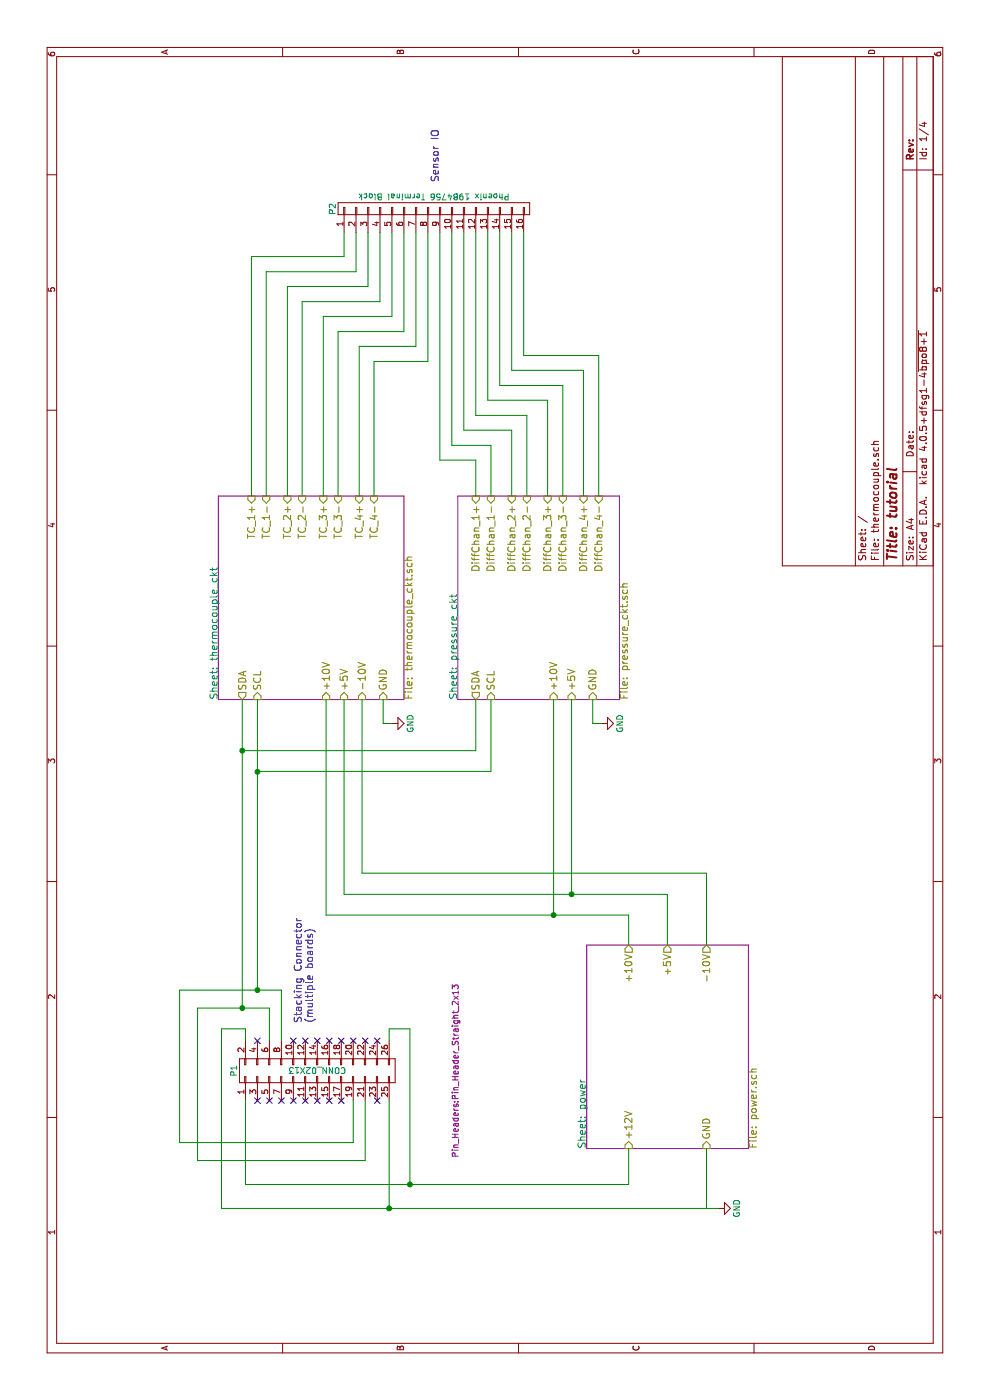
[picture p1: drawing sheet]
EESchema Schematic File Version 2
LIBS:power
LIBS:device
LIBS:transistors
LIBS:conn
LIBS:linear
LIBS:regul
LIBS:74xx
LIBS:cmos4000
LIBS:adc-dac
LIBS:memory
LIBS:xilinx
LIBS:microcontrollers
LIBS:dsp
LIBS:microchip
LIBS:analog_switches
LIBS:motorola
LIBS:texas
LIBS:intel
LIBS:audio
LIBS:interface
LIBS:digital-audio
LIBS:philips
LIBS:display
LIBS:cypress
LIBS:siliconi
LIBS:opto
LIBS:atmel
LIBS:contrib
LIBS:valves
LIBS:LTC1144IS8
LIBS:OPA1632
LIBS:LT3042MPDDTRPBF
LIBS:LT1115CN8PBF
LIBS:opa1612
LIBS:ak4454
LIBS:PCAL6408AHKX
LIBS:fdsp_connector
LIBS:2-way-jumper
LIBS:ak4490
LIBS:ne5534
LIBS:r_zigzag
LIBS:LT3470ITS8TRMPBF
LIBS:c-split
LIBS:xilinx6s
LIBS:FT901Q
LIBS:LTC3260MPMSEPBF
LIBS:MCP3424T-E_ST
LIBS:AD8494ARMZ
LIBS:ADA4062-2ARZ
LIBS:dk_Addressable-Specialty
LIBS:dk_Alarms-Buzzers-and-Sirens
LIBS:dk_Automotive-Relays
LIBS:dk_Balun
LIBS:dk_Barrel-Audio-Connectors
LIBS:dk_Battery-Holders-Clips-Contacts
LIBS:dk_Clock-Timing-Clock-Generators-PLLs-Frequency-Synthesizers
LIBS:dk_Clock-Timing-Programmable-Timers-and-Oscillators
LIBS:dk_Clock-Timing-Real-Time-Clocks
LIBS:dk_Coaxial-Connectors-RF
LIBS:dk_Current-Transducers
LIBS:dk_Data-Acquisition-ADCs-DACs-Special-Purpose
LIBS:dk_Data-Acquisition-Analog-to-Digital-Converters-ADC
LIBS:dk_Data-Acquisition-Digital-Potentiometers
LIBS:dk_Data-Acquisition-Digital-to-Analog-Converters-DAC
LIBS:dk_Data-Acquisition-Touch-Screen-Controllers
LIBS:dk_DC-DC-Converters
LIBS:dk_Digital-Isolators
LIBS:dk_Diodes-Bridge-Rectifiers
LIBS:dk_Diodes-Rectifiers-Arrays
LIBS:dk_Diodes-Rectifiers-Single
LIBS:dk_Diodes-Zener-Single
LIBS:dk_Display-Modules-LCD-OLED-Graphic
LIBS:dk_Display-Modules-LED-Character-and-Numeric
LIBS:dk_D-Sub-Connectors
LIBS:dk_Embedded-Microcontrollers
LIBS:dk_Encoders
LIBS:dk_Evaluation-Boards-Sensors
LIBS:dk_Ferrite-Beads-and-Chips
LIBS:dk_Fixed-Inductors
LIBS:dk_Fuses
LIBS:dk_Gas-Sensors
LIBS:dk_Humidity-Moisture-Sensors
LIBS:dk_Image-Sensors-Camera
LIBS:dk_Infrared-UV-Visible-Emitters
LIBS:dk_Inrush-Current-Limiters-ICL
LIBS:dk_Interface-Analog-Switches-Multiplexers-Demultiplexers
LIBS:dk_Interface-Analog-Switches-Special-Purpose
LIBS:dk_Interface-Controllers
LIBS:dk_Interface-Drivers-Receivers-Transceivers
LIBS:dk_Interface-I-O-Expanders
LIBS:dk_Interface-Modules
LIBS:dk_Interface-Sensor-and-Detector-Interfaces
LIBS:dk_Interface-Sensor-Capacitive-Touch
LIBS:dk_Interface-Specialized
LIBS:dk_LED-Indication-Discrete
LIBS:dk_LEDs-Circuit-Board-Indicators-Arrays-Light-Bars-Bar-Graphs
LIBS:dk_Linear-Amplifiers-Audio
LIBS:dk_Linear-Amplifiers-Instrumentation-OP-Amps-Buffer-Amps
LIBS:dk_Linear-Comparators
LIBS:dk_Logic-Buffers-Drivers-Receivers-Transceivers
LIBS:dk_Logic-Flip-Flops
LIBS:dk_Logic-Gates-and-Inverters
LIBS:dk_Logic-Multivibrators
LIBS:dk_Logic-Shift-Registers
LIBS:dk_Logic-Signal-Switches-Multiplexers-Decoders
LIBS:dk_Logic-Translators-Level-Shifters
LIBS:dk_Magnetic-Sensors-Compass-Magnetic-Field-Modules
LIBS:dk_Magnetic-Sensors-Linear-Compass-ICs
LIBS:dk_Magnetic-Sensors-Switches-Solid-State
LIBS:dk_Memory
LIBS:dk_Memory-Connectors-PC-Card-Sockets
LIBS:dk_Microphones
LIBS:dk_Modular-Connectors-Jacks
LIBS:dk_Modular-Connectors-Jacks-With-Magnetics
LIBS:dk_Motion-Sensors-Accelerometers
LIBS:dk_Motion-Sensors-IMUs-Inertial-Measurement-Units
LIBS:dk_Motion-Sensors-Tilt-Switches
LIBS:dk_Navigation-Switches-Joystick
LIBS:dk_Optical-Sensors-Ambient-Light-IR-UV-Sensors
LIBS:dk_Optical-Sensors-Photo-Detectors-Remote-Receiver
LIBS:dk_Optical-Sensors-Photodiodes
LIBS:dk_Optical-Sensors-Phototransistors
LIBS:dk_Optical-Sensors-Reflective-Analog-Output
LIBS:dk_Optoisolators-Logic-Output
LIBS:dk_Optoisolators-Transistor-Photovoltaic-Output
LIBS:dk_Optoisolators-Triac-SCR-Output
LIBS:dk_Oscillators
LIBS:dk_PMIC-AC-DC-Converters-Offline-Switchers
LIBS:dk_PMIC-Battery-Chargers
LIBS:dk_PMIC-Battery-Management
LIBS:dk_PMIC-Current-Regulation-Management
LIBS:dk_PMIC-Full-Half-Bridge-Drivers
LIBS:dk_PMIC-Gate-Drivers
LIBS:dk_PMIC-LED-Drivers
LIBS:dk_PMIC-Motor-Drivers-Controllers
LIBS:dk_PMIC-OR-Controllers-Ideal-Diodes
LIBS:dk_PMIC-Power-Distribution-Switches-Load-Drivers
LIBS:dk_PMIC-Power-Management-Specialized
LIBS:dk_PMIC-RMS-to-DC-Converters
LIBS:dk_PMIC-Supervisors
LIBS:dk_PMIC-Thermal-Management
LIBS:dk_PMIC-V-F-and-F-V-Converters
LIBS:dk_PMIC-Voltage-Reference
LIBS:dk_PMIC-Voltage-Regulators-DC-DC-Switching-Controllers
LIBS:dk_PMIC-Voltage-Regulators-DC-DC-Switching-Regulators
LIBS:dk_PMIC-Voltage-Regulators-Linear
LIBS:dk_PMIC-Voltage-Regulators-Special-Purpose
LIBS:dk_Power-Relays-Over-2-Amps
LIBS:dk_Pressure-Sensors-Transducers
LIBS:dk_Programmable-Oscillators
LIBS:dk_Pushbutton-Switches
LIBS:dk_Rectangular-Connectors-Headers-Male-Pins
LIBS:dk_Reed-Relays
LIBS:dk_Resistor-Networks-Arrays
LIBS:dk_RF-Amplifiers
LIBS:dk_RF-Antennas
LIBS:dk_RF-Demodulators
LIBS:dk_RF-Detectors
LIBS:dk_RF-Evaluation-and-Development-Kits-Boards
LIBS:dk_RFID-RF-Access-Monitoring-ICs
LIBS:dk_RF-Receivers
LIBS:dk_RF-Switches
LIBS:dk_RF-Transceiver-ICs
LIBS:dk_RF-Transceiver-Modules
LIBS:dk_RF-Transmitters
LIBS:dk_Rotary-Potentiometers-Rheostats
LIBS:dk_Sensors-Transducers_Accessories
LIBS:dk_Signal-Relays-Up-to-2-Amps
LIBS:dk_Slide-Switches
LIBS:dk_Solid-State-Relays
LIBS:dk_Specialized-ICs
LIBS:dk_Specialized-Sensors
LIBS:dk_Surge-Suppression-ICs
LIBS:dk_Tactile-Switches
LIBS:dk_Temperature-Sensors-Analog-and-Digital-Output
LIBS:dk_Thermal-Cutoffs-Thermal-Fuses
LIBS:dk_Thyristors-DIACs-SIDACs
LIBS:dk_Thyristors-SCRs
LIBS:dk_Thyristors-TRIACs
LIBS:dk_Toggle-Switches
LIBS:dk_Transistors-Bipolar-BJT-Arrays
LIBS:dk_Transistors-Bipolar-BJT-RF
LIBS:dk_Transistors-Bipolar-BJT-Single
LIBS:dk_Transistors-Bipolar-BJT-Single-Pre-Biased
LIBS:dk_Transistors-FETs-MOSFETs-Arrays
LIBS:dk_Transistors-FETs-MOSFETs-RF
LIBS:dk_Transistors-FETs-MOSFETs-Single
LIBS:dk_Transistors-JFETs
LIBS:dk_Trimmer-Potentiometers
LIBS:dk_TVS-Diodes
LIBS:dk_TVS-Mixed-Technology
LIBS:dk_USB-DVI-HDMI-Connectors
LIBS:ADA4062-4ARUZ-RL
LIBS:thermocouple-cache
EELAYER 25 0
EELAYER END
$Descr A4 11693 8268
encoding utf-8
Sheet 1 4
Title "tutorial"
Date ""
Rev ""
Comp ""
Comment1 ""
Comment2 ""
Comment3 ""
Comment4 ""
$EndDescr
$Sheet
S 2100 4900 1700 1350
U 5B54EF84
F0 "power" 60
F1 "power.sch" 60
F2 "+12V" I L 2100 5250 60 
F3 "+10V" O R 3800 5250 60 
F4 "-10V" O R 3800 5900 60 
F5 "+5V" O R 3800 5575 60 
F6 "GND" I L 2100 5900 60 
$EndSheet
$Sheet
S 5850 1825 1700 1550
U 5B55146C
F0 "thermocouple_ckt" 60
F1 "thermocouple_ckt.sch" 60
F2 "+10V" I L 5850 2725 60 
F3 "-10V" I L 5850 3025 60 
F4 "TC_1-" I R 7550 2225 60 
F5 "TC_1+" I R 7550 2100 60 
F6 "+5V" I L 5850 2875 60 
F7 "SCL" I L 5850 2150 60 
F8 "SDA" O L 5850 2025 60 
F9 "TC_2-" I R 7550 2525 60 
F10 "TC_2+" I R 7550 2400 60 
F11 "TC_3-" I R 7550 2825 60 
F12 "TC_3+" I R 7550 2700 60 
F13 "TC_4-" I R 7550 3125 60 
F14 "TC_4+" I R 7550 3000 60 
F15 "GND" I L 5850 3200 60 
$EndSheet
$Sheet
S 5850 3825 1700 1350
U 5B5D0E4B
F0 "pressure_ckt" 60
F1 "pressure_ckt.sch" 60
F2 "+5V" I L 5850 4775 60 
F3 "SCL" I L 5850 4100 60 
F4 "SDA" O L 5850 3975 60 
F5 "DiffChan_1+" I R 7550 3975 60 
F6 "DiffChan_2+" I R 7550 4275 60 
F7 "DiffChan_3+" I R 7550 4575 60 
F8 "DiffChan_4+" I R 7550 4875 60 
F9 "DiffChan_1-" I R 7550 4100 60 
F10 "DiffChan_2-" I R 7550 4400 60 
F11 "DiffChan_3-" I R 7550 4700 60 
F12 "DiffChan_4-" I R 7550 5000 60 
F13 "GND" I L 5850 4950 60 
F14 "+10V" I L 5850 4625 60 
$EndSheet
$Comp
L CONN_02X13 P1
U 1 1
P 2750 2650
F 0 "P1" H 2750 3350 50  0000 C CNN
F 1 "CONN_02X13" V 2750 2650 50  0000 C CNN
F 2 "Pin_Headers:Pin_Header_Straight_2x13" H 2750 1500 50  0000 C CNN
F 3 "" H 2750 1500 50  0001 C CNN
F 4 "-" H 0   0   50  0001 C CNN "MFR"
F 5 "-" H 0   0   50  0001 C CNN "MPN"
F 6 "-" H 0   0   50  0001 C CNN "SPR"
F 7 "-" H 0   0   50  0001 C CNN "SPN"
F 8 "-" H 0   0   50  0001 C CNN "SPURL"
	1    2750 2650
	1    0    0    -1  
$EndComp
$Comp
L GND #PWR01
U 1 1
P 1600 6000
F 0 "#PWR01" H 1600 5750 50  0001 C CNN
F 1 "GND" H 1600 5850 50  0000 C CNN
F 2 "" H 1600 6000 50  0000 C CNN
F 3 "" H 1600 6000 50  0000 C CNN
	1    1600 6000
	1    0    0    -1  
$EndComp
$Comp
L GND #PWR02
U 1 1
P 5650 5025
F 0 "#PWR02" H 5650 4775 50  0001 C CNN
F 1 "GND" H 5650 4875 50  0000 C CNN
F 2 "" H 5650 5025 50  0000 C CNN
F 3 "" H 5650 5025 50  0000 C CNN
	1    5650 5025
	1    0    0    -1  
$EndComp
$Comp
L GND #PWR03
U 1 1
P 5650 3275
F 0 "#PWR03" H 5650 3025 50  0001 C CNN
F 1 "GND" H 5650 3125 50  0000 C CNN
F 2 "" H 5650 3275 50  0000 C CNN
F 3 "" H 5650 3275 50  0000 C CNN
	1    5650 3275
	1    0    0    -1  
$EndComp
$Comp
L CONN_01X16 P2
U 1 1
P 9950 3625
F 0 "P2" H 9950 4475 50  0000 C CNN
F 1 "Phoenix 1984756 Terminal Block" V 10050 3625 50  0000 C CNN
F 2 "snapEda:1984756_phoenix_16_pos_terminal_block" H 9950 3625 50  0001 C CNN
F 3 "" H 9950 3625 50  0001 C CNN
F 4 "Digikey" H 9950 3625 60  0001 C CNN "SPR"
F 5 "277-1733-ND" H 9950 3625 60  0001 C CNN "SPN"
F 6 "1984756" H 9950 3625 60  0001 C CNN "MPN"
F 7 "Phoenix" H 9950 3625 60  0001 C CNN "MFR"
F 8 "-" H 0   0   50  0001 C CNN "SPURL"
	1    9950 3625
	1    0    0    -1  
$EndComp
Text Notes 3150 2625 0    60   ~ 0
Stacking Connector\n(multiple boards)
Text Notes 10175 3675 0    60   ~ 0
Sensor IO\n
Wire Wire Line
	2500 2050 1800 2050
Wire Wire Line
	1800 2050 1800 5250
Wire Wire Line
	1800 5250 2100 5250
Wire Wire Line
	1600 5900 2100 5900
Wire Wire Line
	1600 1850 1600 6000
Wire Wire Line
	1600 3250 2500 3250
Wire Wire Line
	3000 3250 3100 3250
Wire Wire Line
	3100 3250 3100 3425
Wire Wire Line
	3100 3425 1800 3425
Wire Wire Line
	3000 2050 3100 2050
Wire Wire Line
	3100 2050 3100 1850
Wire Wire Line
	3100 1850 1600 1850
Wire Wire Line
	3275 2025 5850 2025
Wire Wire Line
	3275 1650 3275 2250
Wire Wire Line
	3275 2250 3000 2250
Wire Wire Line
	3425 2150 5850 2150
Wire Wire Line
	3425 1500 3425 2350
Wire Wire Line
	3425 2350 3000 2350
Wire Wire Line
	4050 5250 3800 5250
Wire Wire Line
	4050 2725 4050 5250
Wire Wire Line
	4050 2725 5850 2725
Wire Wire Line
	5850 2875 4225 2875
Wire Wire Line
	4225 2875 4225 5575
Wire Wire Line
	4225 5575 3800 5575
Wire Wire Line
	3800 5900 4400 5900
Wire Wire Line
	4400 5900 4400 3025
Wire Wire Line
	4400 3025 5850 3025
Wire Wire Line
	5850 4775 4225 4775
Wire Wire Line
	5850 4625 4050 4625
Wire Wire Line
	5250 2150 5250 4100
Wire Wire Line
	5250 4100 5850 4100
Wire Wire Line
	5850 3975 5425 3975
Wire Wire Line
	5425 3975 5425 2025
Wire Wire Line
	5650 5025 5650 4950
Wire Wire Line
	5650 4950 5850 4950
Wire Wire Line
	5650 3275 5650 3200
Wire Wire Line
	5650 3200 5850 3200
Wire Wire Line
	7550 2100 9550 2100
Wire Wire Line
	9550 2100 9550 2875
Wire Wire Line
	9550 2875 9750 2875
Wire Wire Line
	7550 2225 9425 2225
Wire Wire Line
	9425 2225 9425 2975
Wire Wire Line
	9425 2975 9750 2975
Wire Wire Line
	7550 2400 9300 2400
Wire Wire Line
	9300 2400 9300 3075
Wire Wire Line
	9300 3075 9750 3075
Wire Wire Line
	7550 2525 9175 2525
Wire Wire Line
	9175 2525 9175 3175
Wire Wire Line
	9175 3175 9750 3175
Wire Wire Line
	7550 2700 9050 2700
Wire Wire Line
	9050 2700 9050 3275
Wire Wire Line
	9050 3275 9750 3275
Wire Wire Line
	7550 2825 8925 2825
Wire Wire Line
	8925 2825 8925 3375
Wire Wire Line
	8925 3375 9750 3375
Wire Wire Line
	7550 3000 8800 3000
Wire Wire Line
	8800 3000 8800 3475
Wire Wire Line
	8800 3475 9750 3475
Wire Wire Line
	7550 3125 8675 3125
Wire Wire Line
	8675 3125 8675 3575
Wire Wire Line
	8675 3575 9750 3575
Wire Wire Line
	7550 3975 7850 3975
Wire Wire Line
	7850 3975 7850 3675
Wire Wire Line
	7850 3675 9750 3675
Wire Wire Line
	7550 4100 7975 4100
Wire Wire Line
	7975 4100 7975 3775
Wire Wire Line
	7975 3775 9750 3775
Wire Wire Line
	7550 4275 8100 4275
Wire Wire Line
	8100 4275 8100 3875
Wire Wire Line
	8100 3875 9750 3875
Wire Wire Line
	7550 4400 8225 4400
Wire Wire Line
	8225 4400 8225 3975
Wire Wire Line
	8225 3975 9750 3975
Wire Wire Line
	9750 4075 8350 4075
Wire Wire Line
	8350 4075 8350 4575
Wire Wire Line
	8350 4575 7550 4575
Wire Wire Line
	9750 4175 8475 4175
Wire Wire Line
	8475 4175 8475 4700
Wire Wire Line
	8475 4700 7550 4700
Wire Wire Line
	9750 4275 8600 4275
Wire Wire Line
	8600 4275 8600 4875
Wire Wire Line
	8600 4875 7550 4875
Wire Wire Line
	9750 4375 8725 4375
Wire Wire Line
	8725 4375 8725 5000
Wire Wire Line
	8725 5000 7550 5000
Wire Wire Line
	3275 1650 2000 1650
Wire Wire Line
	2000 1650 2000 3050
Wire Wire Line
	2000 3050 2500 3050
Wire Wire Line
	3425 1500 2150 1500
Wire Wire Line
	2150 1500 2150 2950
Wire Wire Line
	2150 2950 2500 2950
Connection ~ 1800 3425
Connection ~ 1600 3250
Connection ~ 4225 4775
Connection ~ 4050 4625
Connection ~ 5250 2150
Connection ~ 5425 2025
Connection ~ 3275 2025
Connection ~ 3425 2150
NoConn ~ 3000 2450
NoConn ~ 3000 2550
NoConn ~ 3000 2650
NoConn ~ 3000 2750
NoConn ~ 3000 2850
NoConn ~ 3000 2950
NoConn ~ 3000 3050
NoConn ~ 3000 3150
NoConn ~ 2500 3150
NoConn ~ 2500 2850
NoConn ~ 2500 2750
NoConn ~ 2500 2650
NoConn ~ 2500 2550
NoConn ~ 2500 2450
NoConn ~ 2500 2350
NoConn ~ 2500 2250
NoConn ~ 2500 2150
NoConn ~ 3000 2150
$EndSCHEMATC
